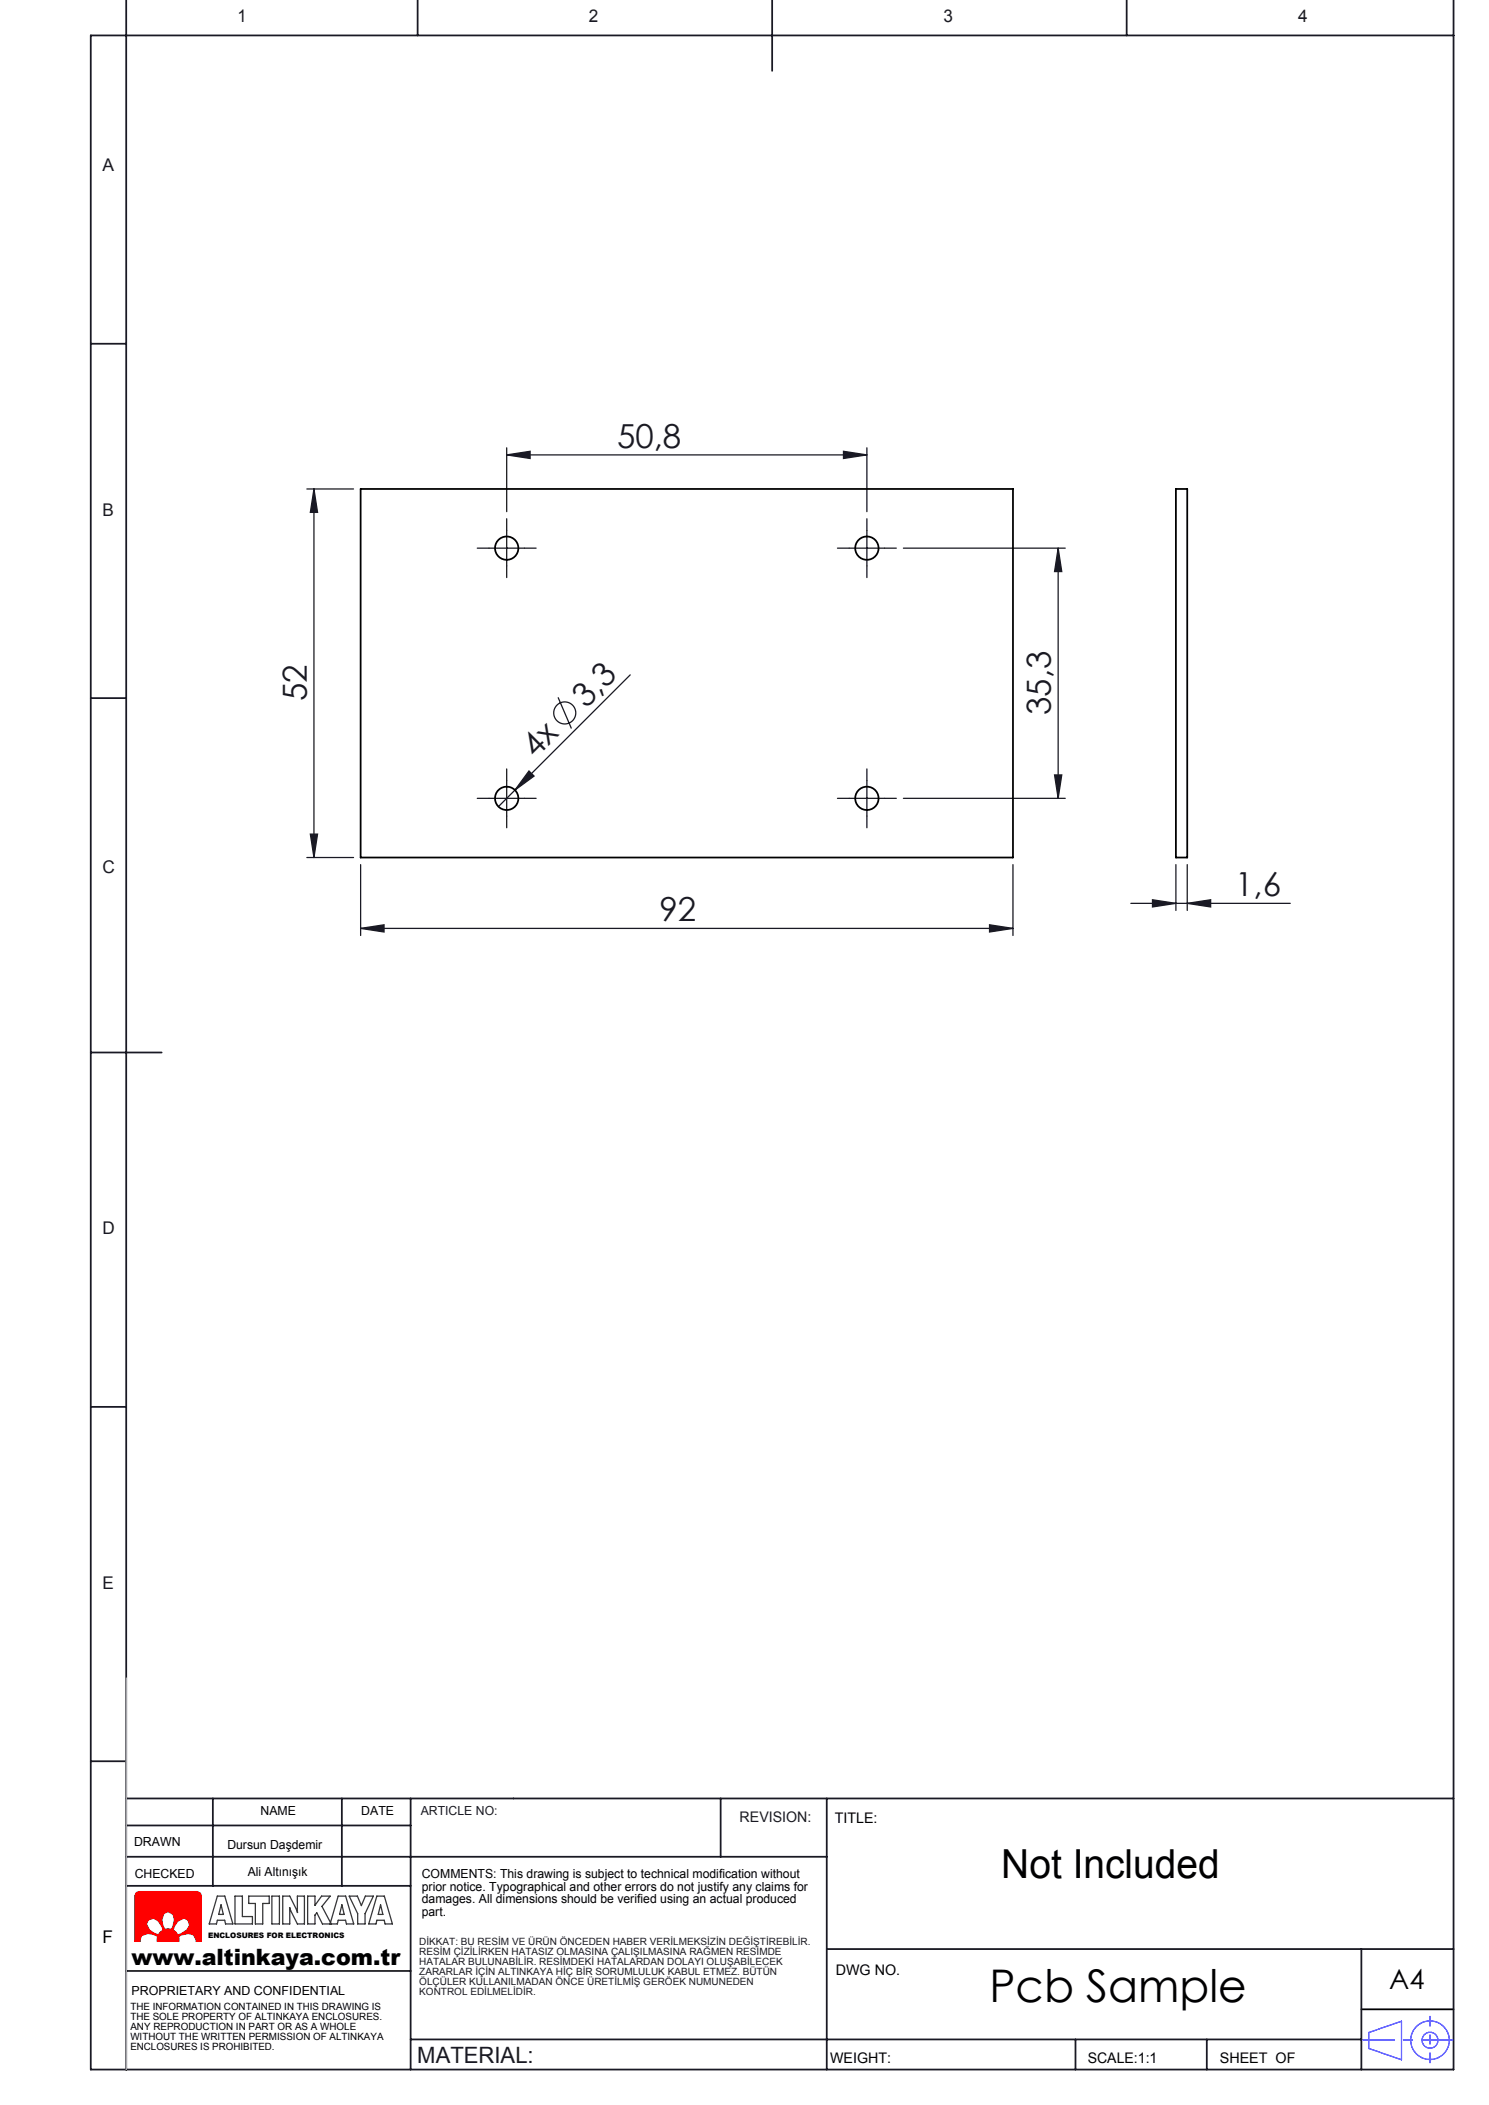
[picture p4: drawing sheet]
<svg xmlns="http://www.w3.org/2000/svg" width="210mm" height="297mm" viewBox="0 0 210 297" stroke-linecap="round" stroke-linejoin="round" font-family="sans-serif">
<path d="M19.2 267l.4-.1h8.2l.5 .2 .1 .4v6.4h-.7v-.2l-.4-.7-.8-.2-.9 .2-.4 .2v.7h-3v-.7l-.6-.3-.7-.1-.9 .3-.3 .6 .1 .2h-.8v-6.4zM20.9 270.9l.8-.3 .6 .4 .6 .9 .1 .4-.4 .3-.3 .4-.6-.2-.6-.5-.5-.8zM23.1 270l.6-.3 .7 .4 .2 .8-.2 .9-.2 .4h-.5h-.5l-.2-.6-.2-.7zM25.1 271.1l.8-.5 .6 .3 .3 .8-.4 .6-.9 .6-.4 .1-.3-.4-.4-.3 .2-.6z" fill="none" stroke="#e13800" stroke-width=".18"/>
<path d="M30.6 267.5h1.1l1.1 4h-1l-.1-.6h-1l-.2 .6h-1zM31.2 268.8l.3 1.3h-.7zM33.1 267.5h1.1v2.9h1.4v1.1h-2.5zM35.1 267.5h2.9v1.1h-.9v2.9h-1.1v-2.9h-.9zM38.3 267.5h1.1v4h-1.1zM39.9 267.5h1l1.1 2.4-.1-2.4h1v4h-1l-1.1-2.4 .1 2.4h-1zM46.6 271.5l1.1-4h1l1.2 4h-1l-.2-.6h-1l-.1 .6h-2.1l-.8-1.6-.3 .3v1.3h-1v-4h1v1.3l1-1.3h1.2l-1.2 1.5 1.3 2.5M48.2 268.8l.3 1.3h-.6zM49.3 267.5h1.1l.6 1.4 .5-1.4h1.2l-1.2 2.5v1.5h-1.1v-1.5zM53.1 267.5h1.1l1.1 4h-1l-.1-.6h-1l-.2 .6h-1zM53.7 268.8l.3 1.3h-.7z" fill="none" stroke="#373737" stroke-width=".18"/>
<g fill="none" stroke="#00f" stroke-width=".18">
<path d="M193 286.8l4.7-1.6v5.4l-4.7-1.6z"/>
<circle cx="201.7" cy="287.9" r="2.72"/>
<circle cx="201.7" cy="287.9" r="1.12"/>
</g>
<path d="M17.8 236.8v55.2" fill="none" stroke="#000" stroke-width=".18"/>
<path d="M192 283.5h13" fill="none" stroke="#000" stroke-width=".25"/>
<g fill="none" stroke="#191924" stroke-width=".25">
<path d="M17.8 0v292M58.9 0v5M108.9 0v10M158.9 0v5M205 0v292h-192.2v-287h192.2M12.8 48.5h5M12.8 98.5h5M12.8 148.5h10M12.8 198.5h5M12.8 248.5h5M17.8 253.8h187.2M17.8 257.6h40.1"/>
<path d="M30 253.8v12.3M48.2 253.8v12.3M57.9 253.8v38.2M101.6 253.8v8.2M116.6 253.8v38.2M17.8 262h98.8M17.8 266.1h40.1M17.8 278.1h40.1M116.6 275h88.4M192 275v17M57.9 287.8h134.1M151.7 287.8v4.2"/>
<path d="M170.2 287.8v4.2"/>
</g>
<path d="M17.8 236.8v55.2" fill="none" stroke="#c0c0c0" stroke-width=".18"/>
<path d="M192.2 287.8h12.7" fill="none" stroke="#00f" stroke-width=".18" stroke-dasharray="15.2 1.3 1.3 1.3" stroke-dashoffset="10.8"/>
<path d="M201.7 284.5v6.5" fill="none" stroke="#00f" stroke-width=".18" stroke-dasharray="15.2 1.3 1.3 1.3" stroke-dashoffset="13.9"/>
<path d="M25.1 271.1a.93 .93 0 0 1 1.5-.2 .93 .93 0 0 1-.3 1.5l-.7 .4a.45 .45 0 0 1-.5 .2 .45 .45 0 0 1-.3-.4 .45 .45 0 0 1-.4-.4 .45 .45 0 0 1 .2-.4zM20.9 270.9a1.09 1.09 0 0 1 1.7 .5l.2 .4a.45 .45 0 0 1 .2 .5 .45 .45 0 0 1-.4 .3 .45 .45 0 0 1-.4 .4 .45 .45 0 0 1-.4-.2 1.37 1.37 0 0 1-1-1.7zM19.2 267.1l-.2 .4v6.4h.8l-.1-.1a1.01 1.01 0 0 1 1.4-1l.6 .2a.41 .41 0 0 1 .5 .5v.4h3v-.3a.36 .36 0 0 1 .2-.5l.7-.3a1.09 1.09 0 0 1 1.6 .9v.2h.7v-6.5l-.2-.4-.4-.1h-8.2zM23.1 270a.93 .93 0 0 1 1.1-.1 .93 .93 0 0 1 .4 1l-.2 .8a.38 .38 0 0 1-.4 .5h-.3a.41 .41 0 0 1-.6-.2l-.1-.2a1.77 1.77 0 0 1 .1-1.8z" fill-rule="evenodd" fill="#f00"/>
<g fill="none" stroke="#191924" stroke-width=".18">
<path d="M43.3 69h6.6M44.3 69l.5 3.3h-1zM44.3 69v52M69 77.3h5M71.5 74.8v5M71.5 64.2l3.3-.5v1zM71.5 63.2v9M71.5 64.2h50.8M119 63.7l3.3 .5-3.3 .5zM119.8 77.3h5M122.3 74.8v5M122.3 63.2v9"/>
<path d="M127.4 77.3h22.8M149.2 77.3l.5 3.3h-1zM149.2 77.3v35.3M78.7 98.4l1.9 4.4M88.9 95.2l-18.6 18.6M43.8 117.7h1l-.5 3.3zM69 112.6h5M71.5 110.1v5M74.6 108.8l.7 .7-2.7 2zM119.8 112.6h5M122.3 110.1v5M127.4 112.6h22.8"/>
<path d="M148.7 109.3h1l-.5 3.3zM43.3 121h6.6M50.9 131l3.3-.5v1zM50.9 122v10M50.9 131h92M139.6 130.5l3.3 .5-3.3 .5zM142.9 122v10M159.5 127.5h22.5M162.5 127l3.3 .5-3.3 .5zM165.8 122v6.5M167.4 127.5l3.3-.5v1zM167.4 122v6.5"/>
<circle cx="79.6" cy="100.6" r="1.56"/>
</g>
<g fill="none" stroke="#191924" stroke-width=".18" stroke-dasharray="15.2 1.3 1.3 1.3">
<path d="M69 77.3h-1.7M71.5 74.8v-1.6M71.5 79.8v1.7M74 77.3h1.6M119.8 77.3h-1.7M122.3 74.8v-1.6M122.3 79.8v1.7M124.8 77.3h1.6M69 112.6h-1.7M71.5 110.1v-1.6M71.5 115.1v1.7M74 112.6h1.6"/>
<path d="M119.8 112.6h-1.7M122.3 110.1v-1.6M122.3 115.1v1.7M124.8 112.6h1.6"/>
</g>
<g fill="#191924">
<path d="M74.6 108.8l.7 .7-2.7 2z"/>
<path d="M119 63.7l3.3 .5-3.3 .5zM71.5 64.2l3.3-.5v1z"/>
<path d="M162.5 127l3.3 .5-3.3 .5zM167.4 127.5l3.3-.5v1z"/>
<path d="M50.9 131l3.3-.5v1zM139.6 130.5l3.3 .5-3.3 .5z"/>
<path d="M44.3 69l.5 3.3h-1zM43.8 117.7h1l-.5 3.3zM149.2 77.3l.5 3.3h-1zM148.7 109.3h1l-.5 3.3z"/>
</g>
<g fill="none" stroke="#000" stroke-width=".25">
<path d="M50.9 69h92v52h-92zM165.8 69h1.6v52h-1.6z"/>
<circle cx="71.5" cy="77.3" r="1.65"/>
<circle cx="122.3" cy="77.3" r="1.65"/>
<circle cx="71.5" cy="112.6" r="1.65"/>
<circle cx="122.3" cy="112.6" r="1.65"/>
</g>
<text font-size="6.3" x="139.6" y="282.4">Pcb Sample</text>
<text font-size="5.6" x="141.2" y="265">Not Included</text>
<g font-size="4.7" fill="#191924">
<text x="87" y="63.2">50,8</text>
<text x="43.3" y="98.9" transform="rotate(-90 43.3 98.9)">52</text>
<text x="82.7" y="100" transform="rotate(-45 82.7 100)">3,3</text>
<text x="148.2" y="100.9" transform="rotate(-90 148.2 100.9)">35,3</text>
<text x="75.5" y="107.1" transform="rotate(-45 75.5 107.1)">4x</text>
<text x="93" y="130">92</text>
<text x="174.2" y="126.4">1,6</text>
</g>
<text font-size="3.9" x="195.9" y="280.6">A4</text>
<text font-size="3.2" x="18.6" y="277.2">www.altinkaya.com.tr</text>
<text font-size="3.2" fill="#191924" x="58.9" y="291.1">MATERIAL:</text>
<g font-size="2.5" fill="#191924">
<text x="33.5" y="3.2">1</text>
<text x="83.1" y="3.2">2</text>
<text x="133.1" y="3.2">3</text>
<text x="183.1" y="3.2">4</text>
<text x="14.5" y="24.2">A</text>
<text x="14.5" y="72.8">B</text>
<text x="14.5" y="123.2">C</text>
<text x="14.5" y="174.2">D</text>
<text x="14.5" y="224.2">E</text>
</g>
<text font-size="2.5" x="14.5" y="274.2">F</text>
<text font-size="2.1" fill="#191924" x="104.3" y="257.1">REVISION:</text>
<g font-size="2.1">
<text x="117.8" y="257.2">TITLE:</text>
<text x="117.9" y="278.6">DWG NO.</text>
<text x="117.1" y="291.1">WEIGHT:</text>
<text x="153.4" y="291.1">SCALE:1:1</text>
<text x="172" y="291.1">SHEET OF</text>
</g>
<g font-size="1.8">
<text x="36.8" y="256.1">NAME</text>
<text x="51" y="256.1">DATE</text>
<text x="18.9" y="260.4">DRAWN</text>
<text x="32.1" y="260.9">Dursun Daşdemir</text>
<text x="19" y="265">CHECKED</text>
<text x="35" y="264.7">Ali Altınışık</text>
<text x="59.5" y="265">COMMENTS: This drawing is subject to technical modification without</text>
<text x="59.5" y="266.8">prior notice. Typographical and other errors do not justify any claims for</text>
<text x="59.5" y="268.6">damages. All dimensions should be verified using an actual produced</text>
<text x="59.5" y="270.3">part.</text>
<text x="18.6" y="281.5">PROPRIETARY AND CONFIDENTIAL</text>
</g>
<text font-size="1.8" fill="#191924" x="59.3" y="256.1">ARTICLE NO:</text>
<g font-size="1.4" fill="#191924">
<text x="59.1" y="274.4">DİKKAT: BU RESİM VE ÜRÜN ÖNCEDEN HABER VERİLMEKSİZİN DEĞİŞTİREBİLİR.</text>
<text x="59.1" y="275.9">RESİM ÇİZİLİRKEN HATASIZ OLMASINA ÇALIŞILMASINA RAĞMEN RESİMDE</text>
<text x="59.1" y="277.3">HATALAR BULUNABİLİR. RESİMDEKİ HATALARDAN DOLAYI OLUŞABİLECEK</text>
<text x="59.1" y="278.7">ZARARLAR İÇİN ALTINKAYA HİÇ BİR SORUMLULUK KABUL ETMEZ. BÜTÜN</text>
<text x="59.1" y="280.1">ÖLÇÜLER KULLANILMADAN ÖNCE ÜRETİLMİŞ GERÖEK NUMUNEDEN</text>
<text x="59.1" y="281.5">KONTROL EDİLMELİDİR.</text>
</g>
<g font-size="1.4">
<text x="18.4" y="283.7">THE INFORMATION CONTAINED IN THIS DRAWING IS</text>
<text x="18.4" y="285.1">THE SOLE PROPERTY OF ALTINKAYA ENCLOSURES.</text>
<text x="18.4" y="286.5">ANY REPRODUCTION IN PART OR AS A WHOLE</text>
<text x="18.4" y="287.9">WITHOUT THE WRITTEN PERMISSION OF ALTINKAYA</text>
<text x="18.4" y="289.3">ENCLOSURES IS PROHIBITED.</text>
</g>
<text font-size="1.1" x="29.3" y="273.5">ENCLOSURES FOR ELECTRONICS</text>
</svg>
